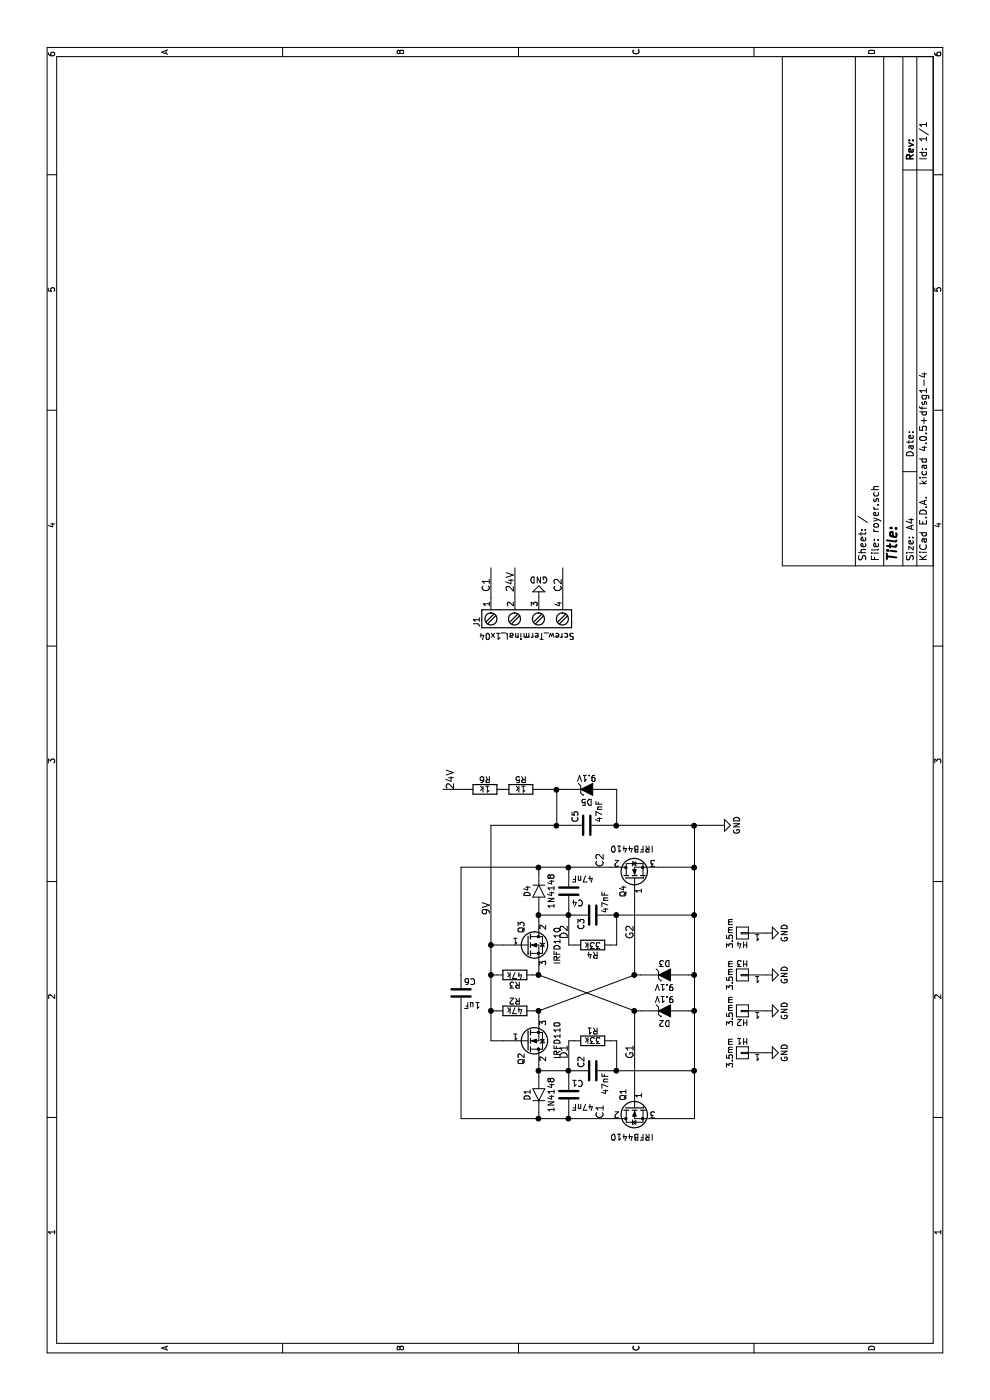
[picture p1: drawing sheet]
EESchema Schematic File Version 2
LIBS:royer-rescue
LIBS:power
LIBS:device
LIBS:transistors
LIBS:conn
LIBS:linear
LIBS:regul
LIBS:74xx
LIBS:cmos4000
LIBS:adc-dac
LIBS:memory
LIBS:xilinx
LIBS:microcontrollers
LIBS:dsp
LIBS:microchip
LIBS:analog_switches
LIBS:motorola
LIBS:texas
LIBS:intel
LIBS:audio
LIBS:interface
LIBS:digital-audio
LIBS:philips
LIBS:display
LIBS:cypress
LIBS:siliconi
LIBS:opto
LIBS:atmel
LIBS:contrib
LIBS:valves
LIBS:lamp
LIBS:diode
LIBS:royer-cache
EELAYER 25 0
EELAYER END
$Descr A4 11693 8268
encoding utf-8
Sheet 1 1
Title ""
Date ""
Rev ""
Comp ""
Comment1 ""
Comment2 ""
Comment3 ""
Comment4 ""
$EndDescr
$Comp
L C C1
U 1 1
P 2550 4750
F 0 "C1" H 2575 4850 50  0000 L CNN
F 1 "47nF" H 2575 4650 50  0000 L CNN
F 2 "Capacitors_SMD:C_1206_HandSoldering" H 2588 4600 50  0001 C CNN
F 3 "" H 2550 4750 50  0000 C CNN
	1    2550 4750
	0    1    1    0   
$EndComp
$Comp
L C C2
U 1 1
P 2750 4950
F 0 "C2" H 2775 5050 50  0000 L CNN
F 1 "47nF" H 2550 4850 50  0000 L CNN
F 2 "Capacitors_SMD:C_1206_HandSoldering" H 2788 4800 50  0001 C CNN
F 3 "" H 2750 4950 50  0000 C CNN
	1    2750 4950
	1    0    0    -1  
$EndComp
$Comp
L R R1
U 1 1
P 3000 4950
F 0 "R1" V 3080 4950 50  0000 C CNN
F 1 "33k" V 3000 4950 50  0000 C CNN
F 2 "Resistors_SMD:R_1206_HandSoldering" V 2930 4950 50  0001 C CNN
F 3 "" H 3000 4950 50  0000 C CNN
	1    3000 4950
	1    0    0    -1  
$EndComp
$Comp
L R R2
U 1 1
P 3250 4300
F 0 "R2" V 3330 4300 50  0000 C CNN
F 1 "47k" V 3250 4300 50  0000 C CNN
F 2 "Resistors_SMD:R_1206_HandSoldering" V 3180 4300 50  0001 C CNN
F 3 "" H 3250 4300 50  0000 C CNN
	1    3250 4300
	1    0    0    -1  
$EndComp
$Comp
L C C4
U 1 1
P 4250 4750
F 0 "C4" H 4275 4850 50  0000 L CNN
F 1 "47nF" H 4275 4650 50  0000 L CNN
F 2 "Capacitors_SMD:C_1206_HandSoldering" H 4288 4600 50  0001 C CNN
F 3 "" H 4250 4750 50  0000 C CNN
	1    4250 4750
	0    -1   1    0   
$EndComp
$Comp
L C C3
U 1 1
P 4050 4950
F 0 "C3" H 4075 5050 50  0000 L CNN
F 1 "47nF" H 3850 4850 50  0000 L CNN
F 2 "Capacitors_SMD:C_1206_HandSoldering" H 4088 4800 50  0001 C CNN
F 3 "" H 4050 4950 50  0000 C CNN
	1    4050 4950
	-1   0    0    -1  
$EndComp
$Comp
L R R4
U 1 1
P 3800 4950
F 0 "R4" V 3880 4950 50  0000 C CNN
F 1 "33k" V 3800 4950 50  0000 C CNN
F 2 "Resistors_SMD:R_1206_HandSoldering" V 3730 4950 50  0001 C CNN
F 3 "" H 3800 4950 50  0000 C CNN
	1    3800 4950
	-1   0    0    -1  
$EndComp
$Comp
L R R3
U 1 1
P 3550 4300
F 0 "R3" V 3630 4300 50  0000 C CNN
F 1 "47k" V 3550 4300 50  0000 C CNN
F 2 "Resistors_SMD:R_1206_HandSoldering" V 3480 4300 50  0001 C CNN
F 3 "" H 3550 4300 50  0000 C CNN
	1    3550 4300
	-1   0    0    -1  
$EndComp
Wire Wire Line
	2350 3850 2350 5100
Wire Wire Line
	2350 4500 2400 4500
Connection ~ 2350 4500
Wire Wire Line
	2350 4750 2400 4750
Connection ~ 2350 4750
Wire Wire Line
	2700 4500 2800 4500
Wire Wire Line
	2700 4750 3000 4750
Wire Wire Line
	2750 4500 2750 4800
Connection ~ 2750 4500
Connection ~ 2750 4750
Wire Wire Line
	3000 4750 3000 4800
Wire Wire Line
	2750 5100 2750 5800
Wire Wire Line
	2750 5150 3000 5150
Wire Wire Line
	3000 5150 3000 5100
Wire Wire Line
	2350 5500 2350 5800
Wire Wire Line
	2350 5800 4800 5800
Connection ~ 2750 5800
Connection ~ 2750 5150
Wire Wire Line
	3000 4200 3000 4100
Wire Wire Line
	3000 4100 4800 4100
Wire Wire Line
	3250 4100 3250 4150
Wire Wire Line
	2650 5300 3250 5300
Wire Wire Line
	3250 5300 3550 4500
Wire Wire Line
	3250 5300 3250 5350
Wire Wire Line
	3250 5800 3250 5750
Connection ~ 3250 5800
Wire Wire Line
	3200 4500 3250 4500
Wire Wire Line
	3250 4500 3250 4450
Wire Wire Line
	3250 4500 3550 5300
Wire Wire Line
	4450 3850 4450 5100
Wire Wire Line
	4450 4500 4400 4500
Connection ~ 4450 4500
Wire Wire Line
	4450 4750 4400 4750
Connection ~ 4450 4750
Wire Wire Line
	4000 4500 4100 4500
Wire Wire Line
	3800 4750 4100 4750
Wire Wire Line
	4050 4500 4050 4800
Connection ~ 4050 4500
Connection ~ 4050 4750
Wire Wire Line
	3800 4750 3800 4800
Wire Wire Line
	4050 5100 4050 5800
Wire Wire Line
	4050 5150 3800 5150
Wire Wire Line
	3800 5150 3800 5100
Wire Wire Line
	4450 5800 4450 5500
Connection ~ 4050 5800
Connection ~ 4050 5150
Wire Wire Line
	3800 4100 3800 4200
Wire Wire Line
	3550 4100 3550 4150
Wire Wire Line
	3550 5300 4150 5300
Wire Wire Line
	3550 5300 3550 5350
Wire Wire Line
	3550 5750 3550 5800
Connection ~ 3550 5800
Wire Wire Line
	3550 4500 3600 4500
Wire Wire Line
	3550 4500 3550 4450
Connection ~ 3250 4500
Connection ~ 3250 5300
Connection ~ 3550 4500
Connection ~ 3550 5300
Connection ~ 3250 4100
Connection ~ 3550 4100
Wire Wire Line
	5100 5100 5100 5150
Wire Wire Line
	5100 5150 4800 5150
Wire Wire Line
	4800 5050 4800 6000
Wire Wire Line
	5100 4500 5100 4700
Wire Wire Line
	5100 4650 4800 4650
Wire Wire Line
	4800 4100 4800 4750
Connection ~ 4800 5150
Connection ~ 4800 4650
$Comp
L R R5
U 1 1
P 5100 4350
F 0 "R5" V 5180 4350 50  0000 C CNN
F 1 "1k" V 5100 4350 50  0000 C CNN
F 2 "Resistors_SMD:R_1206_HandSoldering" V 5030 4350 50  0001 C CNN
F 3 "" H 5100 4350 50  0000 C CNN
	1    5100 4350
	1    0    0    -1  
$EndComp
Connection ~ 3800 4100
Connection ~ 4450 5800
Connection ~ 5100 4650
$Comp
L GND #PWR01
U 1 1
P 4800 6000
F 0 "#PWR01" H 4800 5750 50  0001 C CNN
F 1 "GND" H 4800 5850 50  0000 C CNN
F 2 "" H 4800 6000 50  0000 C CNN
F 3 "" H 4800 6000 50  0000 C CNN
	1    4800 6000
	1    0    0    -1  
$EndComp
Connection ~ 4800 5800
$Comp
L ZENER D2
U 1 1
P 3250 5550
F 0 "D2" H 3250 5450 50  0000 C CNN
F 1 "9.1V" H 3250 5650 50  0000 C CNN
F 2 "Discret:D4" H 3250 5550 50  0001 C CNN
F 3 "" H 3250 5550 50  0000 C CNN
	1    3250 5550
	0    1    1    0   
$EndComp
$Comp
L ZENER D3
U 1 1
P 3550 5550
F 0 "D3" H 3550 5650 50  0000 C CNN
F 1 "9.1V" H 3550 5450 50  0000 C CNN
F 2 "Discret:D4" H 3550 5550 50  0001 C CNN
F 3 "" H 3550 5550 50  0000 C CNN
	1    3550 5550
	0    1    1    0   
$EndComp
$Comp
L ZENER D5
U 1 1
P 5100 4900
F 0 "D5" H 5100 4800 50  0000 C CNN
F 1 "9.1V" H 5100 5000 50  0000 C CNN
F 2 "Discret:D4" H 5100 4900 50  0001 C CNN
F 3 "" H 5100 4900 50  0000 C CNN
	1    5100 4900
	0    1    1    0   
$EndComp
$Comp
L Q_NMOS_GDS Q1
U 1 1
P 2450 5300
F 0 "Q1" H 2400 5400 50  0000 R CNN
F 1 "IRFB4410" V 2700 5500 50  0000 R CNN
F 2 "TO-220-small-heatsink:TO-220-small-heatsink" H 2650 5400 50  0001 C CNN
F 3 "" H 2450 5300 50  0000 C CNN
	1    2450 5300
	-1   0    0    -1  
$EndComp
$Comp
L Q_NMOS_GDS Q3
U 1 1
P 3800 4400
F 0 "Q3" V 3750 4600 50  0000 R CNN
F 1 "IRFD110" V 4050 4550 50  0000 R CNN
F 2 "DIL-4:DIP-4_W7.62mm_LongPads" H 4000 4500 50  0001 C CNN
F 3 "" H 3800 4400 50  0000 C CNN
	1    3800 4400
	0    1    1    0   
$EndComp
$Comp
L Q_NMOS_GDS Q2
U 1 1
P 3000 4400
F 0 "Q2" V 2950 4600 50  0000 R CNN
F 1 "IRFD110" V 3250 4550 50  0000 R CNN
F 2 "DIL-4:DIP-4_W7.62mm_LongPads" H 3200 4500 50  0001 C CNN
F 3 "" H 3000 4400 50  0000 C CNN
	1    3000 4400
	0    -1   1    0   
$EndComp
$Comp
L Q_NMOS_GDS Q4
U 1 1
P 4350 5300
F 0 "Q4" H 4300 5400 50  0000 R CNN
F 1 "IRFB4410" V 4600 5500 50  0000 R CNN
F 2 "TO-220-small-heatsink:TO-220-small-heatsink" H 4550 5400 50  0001 C CNN
F 3 "" H 4350 5300 50  0000 C CNN
	1    4350 5300
	1    0    0    -1  
$EndComp
$Comp
L D_hollow D1
U 1 1
P 2550 4500
F 0 "D1" H 2550 4600 50  0000 C CNN
F 1 "1N4148" H 2550 4400 50  0000 C CNN
F 2 "Diodes_SMD:MiniMELF_Handsoldering" H 2550 4500 50  0001 C CNN
F 3 "" H 2550 4500 50  0000 C CNN
	1    2550 4500
	1    0    0    -1  
$EndComp
$Comp
L D_hollow D4
U 1 1
P 4250 4500
F 0 "D4" H 4250 4600 50  0000 C CNN
F 1 "1N4148" H 4250 4400 50  0000 C CNN
F 2 "Diodes_SMD:MiniMELF_Handsoldering" H 4250 4500 50  0001 C CNN
F 3 "" H 4250 4500 50  0000 C CNN
	1    4250 4500
	-1   0    0    -1  
$EndComp
Text Label 2350 5050 0    60   ~ 0
C1
Text Label 4450 5050 0    60   ~ 0
C2
Text Label 2850 5300 0    60   ~ 0
G1
Text Label 3850 5300 0    60   ~ 0
G2
Text Label 2850 4750 0    60   ~ 0
D1
Text Label 3850 4750 0    60   ~ 0
D2
Text Label 4050 4100 0    60   ~ 0
9V
Text Label 5100 3800 0    60   ~ 0
24V
$Comp
L GND #PWR02
U 1 1
P 6700 4500
F 0 "#PWR02" H 6700 4250 50  0001 C CNN
F 1 "GND" H 6700 4350 50  0000 C CNN
F 2 "" H 6700 4500 50  0000 C CNN
F 3 "" H 6700 4500 50  0000 C CNN
	1    6700 4500
	0    -1   -1   0   
$EndComp
$Comp
L CONN_01X01 H2
U 1 1
P 3250 6200
F 0 "H2" H 3250 6300 50  0000 C CNN
F 1 "3.5mm" V 3350 6200 50  0000 C CNN
F 2 "Mounting_Holes:MountingHole_3.5mm_Pad" H 3250 6200 50  0001 C CNN
F 3 "" H 3250 6200 50  0000 C CNN
	1    3250 6200
	0    -1   -1   0   
$EndComp
$Comp
L CONN_01X01 H1
U 1 1
P 2900 6200
F 0 "H1" H 2900 6300 50  0000 C CNN
F 1 "3.5mm" V 3000 6200 50  0000 C CNN
F 2 "Mounting_Holes:MountingHole_3.5mm_Pad" H 2900 6200 50  0001 C CNN
F 3 "" H 2900 6200 50  0000 C CNN
	1    2900 6200
	0    1    -1   0   
$EndComp
$Comp
L CONN_01X01 H4
U 1 1
P 3900 6200
F 0 "H4" H 3900 6300 50  0000 C CNN
F 1 "3.5mm" V 4000 6200 50  0000 C CNN
F 2 "Mounting_Holes:MountingHole_3.5mm_Pad" H 3900 6200 50  0001 C CNN
F 3 "" H 3900 6200 50  0000 C CNN
	1    3900 6200
	0    -1   -1   0   
$EndComp
$Comp
L CONN_01X01 H3
U 1 1
P 3550 6200
F 0 "H3" H 3550 6300 50  0000 C CNN
F 1 "3.5mm" V 3650 6200 50  0000 C CNN
F 2 "Mounting_Holes:MountingHole_3.5mm_Pad" H 3550 6200 50  0001 C CNN
F 3 "" H 3550 6200 50  0000 C CNN
	1    3550 6200
	0    1    -1   0   
$EndComp
$Comp
L GND #PWR03
U 1 1
P 2900 6400
F 0 "#PWR03" H 2900 6150 50  0001 C CNN
F 1 "GND" H 2900 6250 50  0000 C CNN
F 2 "" H 2900 6400 50  0000 C CNN
F 3 "" H 2900 6400 50  0000 C CNN
	1    2900 6400
	1    0    0    -1  
$EndComp
$Comp
L GND #PWR04
U 1 1
P 3250 6400
F 0 "#PWR04" H 3250 6150 50  0001 C CNN
F 1 "GND" H 3250 6250 50  0000 C CNN
F 2 "" H 3250 6400 50  0000 C CNN
F 3 "" H 3250 6400 50  0000 C CNN
	1    3250 6400
	1    0    0    -1  
$EndComp
$Comp
L GND #PWR05
U 1 1
P 3550 6400
F 0 "#PWR05" H 3550 6150 50  0001 C CNN
F 1 "GND" H 3550 6250 50  0000 C CNN
F 2 "" H 3550 6400 50  0000 C CNN
F 3 "" H 3550 6400 50  0000 C CNN
	1    3550 6400
	1    0    0    -1  
$EndComp
$Comp
L GND #PWR06
U 1 1
P 3900 6400
F 0 "#PWR06" H 3900 6150 50  0001 C CNN
F 1 "GND" H 3900 6250 50  0000 C CNN
F 2 "" H 3900 6400 50  0000 C CNN
F 3 "" H 3900 6400 50  0000 C CNN
	1    3900 6400
	1    0    0    -1  
$EndComp
$Comp
L C C6
U 1 1
P 3400 3850
F 0 "C6" H 3425 3950 50  0000 L CNN
F 1 "1uF" H 3425 3750 50  0000 L CNN
F 2 "Choke_Axial_ThroughHole:Choke_Horizontal_RM10mm" H 3438 3700 50  0001 C CNN
F 3 "" H 3400 3850 50  0000 C CNN
	1    3400 3850
	0    1    1    0   
$EndComp
Wire Wire Line
	3550 3850 4450 3850
Wire Wire Line
	3250 3850 2350 3850
$Comp
L C C5
U 1 1
P 4800 4900
F 0 "C5" H 4825 5000 50  0000 L CNN
F 1 "47nF" H 4825 4800 50  0000 L CNN
F 2 "Capacitors_SMD:C_1206_HandSoldering" H 4838 4750 50  0001 C CNN
F 3 "" H 4800 4900 50  0000 C CNN
	1    4800 4900
	1    0    0    -1  
$EndComp
$Comp
L R R6
U 1 1
P 5100 4050
F 0 "R6" V 5180 4050 50  0000 C CNN
F 1 "1k" V 5100 4050 50  0000 C CNN
F 2 "Resistors_SMD:R_1206_HandSoldering" V 5030 4050 50  0001 C CNN
F 3 "" H 5100 4050 50  0000 C CNN
	1    5100 4050
	1    0    0    -1  
$EndComp
Wire Wire Line
	5100 3700 5100 3900
$Comp
L Screw_Terminal_1x04 J1
U 1 1
P 6500 4400
F 0 "J1" H 6500 4850 50  0000 C TNN
F 1 "Screw_Terminal_1x04" V 6350 4400 50  0000 C TNN
F 2 "screw-4-pin:screw-terminal-4-pin" H 6500 3975 50  0001 C CNN
F 3 "" H 6475 4600 50  0001 C CNN
	1    6500 4400
	1    0    0    -1  
$EndComp
Wire Wire Line
	6700 4300 6950 4300
Text Label 6750 4300 0    60   ~ 0
24V
Wire Wire Line
	6700 4100 6950 4100
Wire Wire Line
	6700 4700 6950 4700
Text Label 6750 4100 0    60   ~ 0
C1
Text Label 6750 4700 0    60   ~ 0
C2
$EndSCHEMATC
